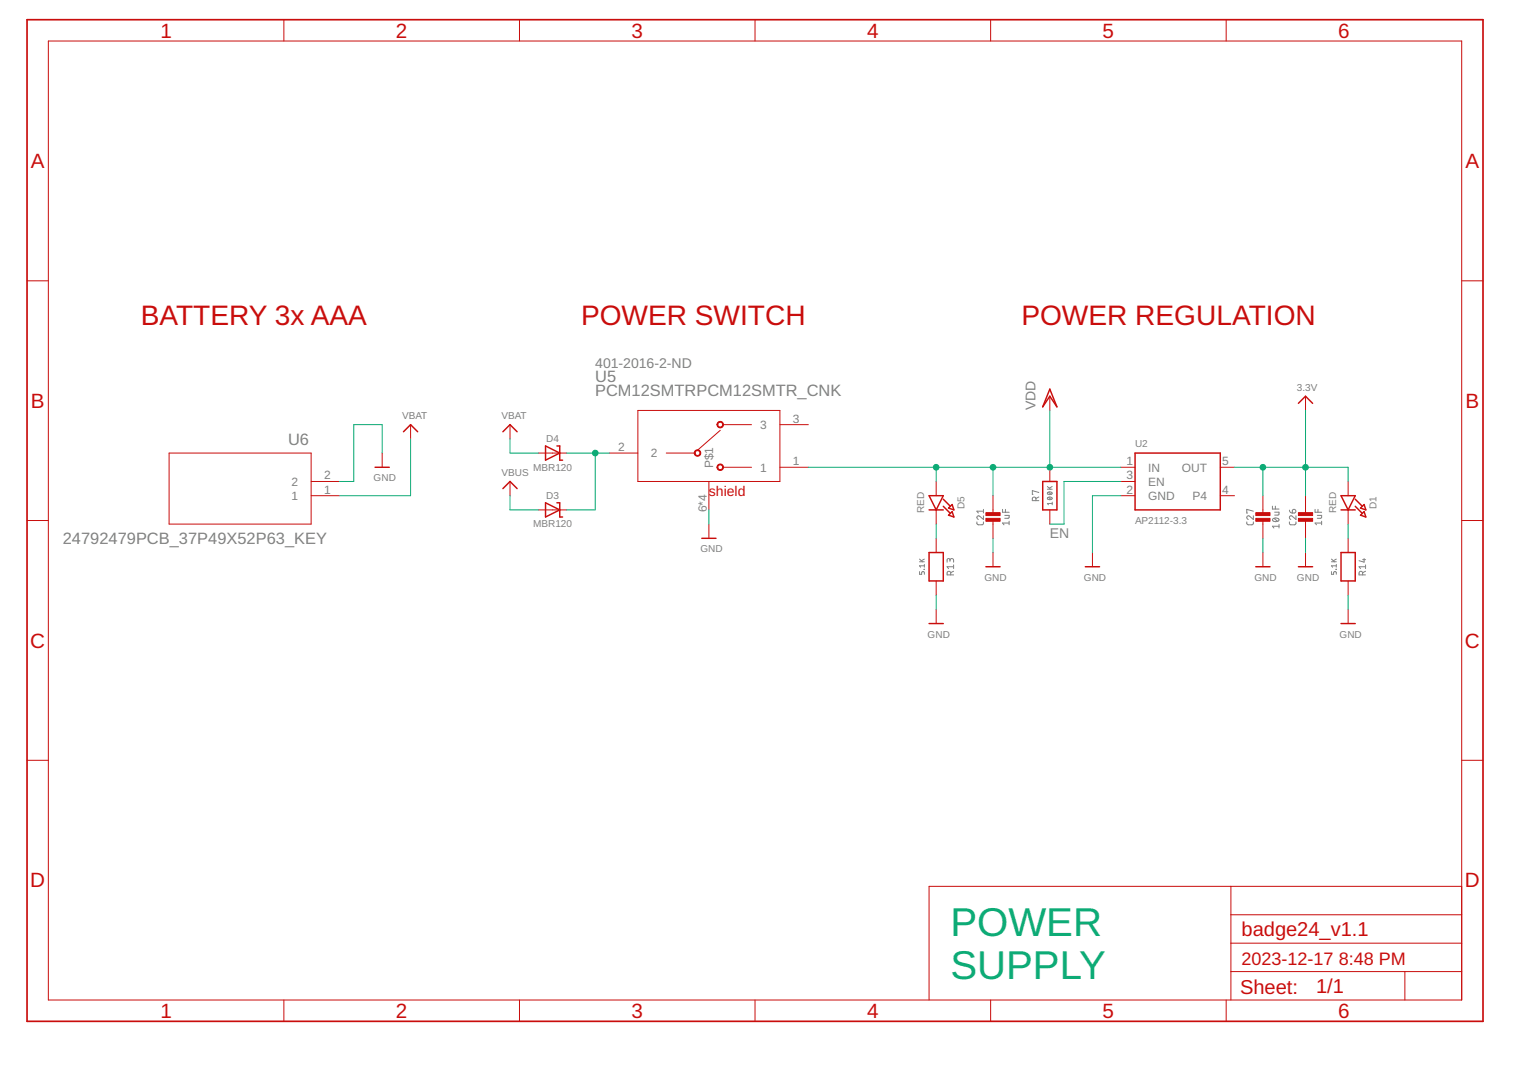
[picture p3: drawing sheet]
<svg xmlns="http://www.w3.org/2000/svg" width="420mm" height="297mm" viewBox="0 0 420 297" stroke-linecap="round" stroke-linejoin="round" font-family="sans-serif">
<g fill="none" stroke="#808080" stroke-width=".28">
<path d="M287.1 138.7v-.5a.5 .5 0 0 0-.5-.5 .5 .5 0 0 0-.5 .5v.5h1.8M287.9 136.5l-1.8-.5v1h.2M287.9 137.7l-.8 .4M290.3 135.6h1.3M290.3 134.8l.8 .8M290.4 137.9a.76 .76 0 0 1 1.2 .3 .74 .74 0 0 1-1.3-.2zM290.4 136.5a.76 .76 0 0 1 1.2 .3 .74 .74 0 0 1-1.3-.2zM290.6 137.8l.7 .6M290.6 136.4l.7 .6M291.6 139.5h-1.3l.3 .4M291.6 139.1v.8M291.6 134.8l-.8 .5"/>
<path d="M254.8 158.4v.7h.6v-.4a.38 .38 0 0 1 .4-.3 .38 .38 0 0 1 .4 .3v.4M254.8 155.7h1.4M254.8 154.9l.9 .8M256.2 157.7h.1M256.2 156.4v.8M256.2 156.8h-1.4l.3 .4M256.2 154.9l-.8 .5M263.3 155.3a.5 .5 0 0 1 .5-.5 .5 .5 0 0 1 .5 .5v.5M263.3 155.6v-.4a.4 .4 0 0 0-.4-.5 .4 .4 0 0 0-.4 .5v.6M263.5 159.3v-.5a.5 .5 0 0 0-.5-.5 .5 .5 0 0 0-.5 .5v.5h1.8M264.3 158.3l-.8 .4M264.3 157h-1.8l.4 .5"/>
<path d="M264.3 156.5v1M270.7 144.6l.1 .6 .3 .2h1.2l.3-.8M272.6 142.9v1l-1.1-.8a.51 .51 0 0 0-.8 .1 .51 .51 0 0 0 .4 .7M272.6 141.1v1.1M272.6 141.6h-1.9l.4 .6M277.9 141.1v.8h1.8M278.5 142.8h1.2l-.1 .7-1.1 .1M278.7 141.1v.8M279.7 144.9h-1.8l.4 .5M279.7 144.4v1M345.5 144.6l.1 .6 .3 .2h1.2l.3-.8M347.4 142.9v1l-1-.8a.51 .51 0 0 0-.9 .1 .51 .51 0 0 0 .4 .7"/>
<path d="M347.4 141.6l-1.9-.5v1.1h.3M352.7 140.3v.8h1.8M352.8 143.8a1 1 0 0 1 1.6 .4 .98 .98 0 0 1-.9 .4 .98 .98 0 0 1-.8-.7zM353.1 143.6l1 .8M353.3 141.9h1.2l-.1 .7-1.1 .1M353.5 140.3v.8M354.5 145.8h-1.8l.4 .5M354.5 145.3v1M357.4 144.6v.6l.4 .2h1.1l.3-.8M357.4 141.4l.3 .6 .5 .2M358.3 141.3a.51 .51 0 0 1 .8 .1 .51 .51 0 0 1-.4 .8h-.5zM359.2 142.9v1l-1-.8a.51 .51 0 0 0-.8 .1 .51 .51 0 0 0 .4 .7"/>
<path d="M364.5 141.1v.8h1.8M365.1 142.8h1.2l-.1 .7-1.1 .1M365.3 141.1v.8M366.3 144.9h-1.8l.4 .5M366.3 144.4v1M369 158.4v.7h.6v-.4a.38 .38 0 0 1 .4-.3 .38 .38 0 0 1 .4 .3v.4M369 155.7h1.4M369 154.9l.8 .8M370.3 157.8h.1M370.4 156.8h-1.4l.3 .4M370.4 156.4v.8M370.4 154.9l-.9 .5"/>
<path d="M377.7 159.3v-.5a.5 .5 0 0 0-.5-.5 .5 .5 0 0 0-.5 .5v.5h1.8M377.7 155.1h.8M378.1 154.7v1.1l-1.4-.4M378.5 157h-1.8l.4 .5M378.5 158.3l-.8 .4M378.5 156.5v1"/>
</g>
<g fill="none" stroke="#c90d0c" stroke-width=".28">
<path d="M13.4 11.4h391.7v265.7h-391.7zM78.7 5.5v5.9M144 5.5v5.9M209.3 5.5v5.9M274.6 5.5v5.9M339.8 5.5v5.9M7.5 77.8h5.9M405.1 77.8h5.9M113.8 117.7v3.9M141.4 117.7v3.9M176.8 113.7h39.4v19.7h-39.4zM199.6 119.2l-6.3 5.6"/>
<path d="M200.4 117.7h7.9M216.2 117.7h7.8M291 109.8v3.9M361.8 109.8v3.9M46.9 125.5h39.3v19.7h-39.3zM86.2 133.4h7.9M86.2 137.4h7.9M105.9 125.5v4M141.4 133.4v4M149.2 125.5h7.9M168.9 125.5h7.9M184.7 125.5h7.8"/>
<path d="M196.5 133.4v7.9M200.4 129.5h7.9M216.2 129.5h7.8M259.5 133.4v4M275.2 137.4v5.1M291 129.5v3.9M310.6 129.5h4M310.6 133.4h4M310.6 137.4h4M338.2 129.5h3.9M338.2 137.4h3.9M350 137.4v5.1"/>
<path d="M361.8 137.4v5.1M373.6 133.4v4M7.5 144.2h5.9M149.2 141.3h7.9M196.5 145.2v4M259.5 141.3v3.9M259.5 149.2v3.9M275.2 144v5.2M275.2 153.1v3.9M291 141.3v3.9M302.8 153.1v3.9M350 144v5.2"/>
<path d="M350 153.1v3.9M361.8 144v5.2M361.8 153.1v3.9M373.6 141.3v3.9M373.6 149.2v3.9M405.1 144.2h5.9M259.5 161v3.9M259.5 168.8v4M373.6 161v3.9M373.6 168.8v4M7.5 210.7h5.9M405.1 210.7h5.9"/>
<path d="M341.1 245.6v31.5M341.1 253.5h64M405.1 245.6h-147.6v31.5M78.7 277.1v5.9M144 277.1v5.9M209.3 277.1v5.9M274.6 277.1v5.9M339.8 277.1v5.9M341.1 269.2h64M341.1 261.3h64M389.4 269.2v7.9"/>
</g>
<g fill="#c90d0c" stroke="#c90d0c" stroke-width=".28">
<path d="M359.9 143.6h3.9v.8h-3.9z"/>
<path d="M359.9 142h3.9v.9h-3.9z"/>
<path d="M348 143.6h4v.8h-4z"/>
<path d="M348 142h4v.9h-4z"/>
<path d="M273.2 143.6h4v.8h-4z"/>
<path d="M273.2 142h4v.9h-4z"/>
</g>
<g fill="none" stroke="#c90d0c" stroke-width=".4">
<path d="M111.8 119.6l2-1.9 2 1.9M139.4 119.6l2-1.9 1.9 1.9M291 107.8l1.9 4.9-1.9-2.9-2 2.9zM359.9 111.8l1.9-2 2 2M103.9 129.5h4M139.4 135.4l2-2 1.9 2M151.2 123.6l3.9 1.9-3.9 2zM151.2 139.3l3.9 2-3.9 2zM154.3 123.6h.8v3.9h.8M154.3 139.3h.8v4h.8M257.5 137.4h3.9l-1.9 3.9zM261.4 138.3l2 2"/>
<path d="M289 133.4h3.9v7.9h-3.9zM314.6 125.5h23.6v15.8h-23.6zM371.7 137.4h3.9l-2 3.9zM375.6 138.3l2 2M194.5 149.2h3.9M257.5 141.3h3.9M257.5 153.1h3.9v7.9h-3.9zM261.4 140.3l2 2M262.9 140.8l1-1 .5 1.5zM262.9 142.7l1-.9 .5 1.5zM273.2 157h4M300.8 157h3.9"/>
<path d="M348 157h4M359.9 157h3.9M371.7 141.3h3.9M371.7 153.1h3.9v7.9h-3.9zM375.6 140.3l2 2M377.1 140.8l1-1 .4 1.5zM377.1 142.7l1-.9 .4 1.5zM257.5 172.8h3.9M371.7 172.8h3.9"/>
</g>
<g fill="#c90d0c" stroke="#c90d0c" stroke-width=".28">
<path d="M192.6 125a.91 .91 0 0 1 1.4 0 .91 .91 0 0 1-.4 1.4 .91 .91 0 0 1-1.2-.9h.2a.67 .67 0 0 1 .9-.6 .67 .67 0 0 1 .3 1.1 .67 .67 0 0 1-1.1-.3l-.3-.2z" fill-rule="evenodd"/>
<path d="M199.1 116.9a.9 .9 0 0 1 1.3 .4 .9 .9 0 0 1-.6 1.2 .9 .9 0 0 1-1.1-.8h.2a.68 .68 0 0 1 1-.6 .68 .68 0 0 1 .2 1.1 .68 .68 0 0 1-1.1-.3l-.1-.2h-.2z" fill-rule="evenodd"/>
<path d="M199.1 128.7a.9 .9 0 0 1 1.3 .4 .9 .9 0 0 1-.6 1.2 .9 .9 0 0 1-1.1-.8h.2a.68 .68 0 0 1 1-.6 .68 .68 0 0 1 .1 1.1 .68 .68 0 0 1-1-.3l-.1-.2h-.2z" fill-rule="evenodd"/>
</g>
<path d="M7.5 5.5h403.5v277.5h-403.5z" fill="none" stroke="#c90d0c" stroke-width=".47"/>
<g fill="none" stroke="#0dab76" stroke-width=".28">
<path d="M291 113.7v15.8M361.8 113.7v23.7M105.9 125.5v-7.8h-7.9v15.7h-3.9M113.8 121.6v15.8h-19.7M141.4 121.6v3.9h7.8M141.4 137.4v3.9h7.8M157.1 125.5h11.8M165 125.5v15.8h-7.9M224 129.5h86.6M259.5 129.5v3.9M275.2 129.5v7.9M310.6 137.4h-7.8v15.7"/>
<path d="M310.6 133.4h-15.7v11.8h-3.9M342.1 129.5h31.5v3.9M350 129.5v7.9M196.5 141.3v3.9M259.5 145.2v4M275.2 149.2v3.9M350 149.2v3.9M361.8 149.2v3.9M373.6 145.2v4M259.5 164.9v3.9M373.6 164.9v3.9"/>
</g>
<g fill="#0dab76" stroke="#0dab76" stroke-width=".28">
<circle cx="361.8" cy="129.5" r=".78"/>
<circle cx="350" cy="129.5" r=".78"/>
<circle cx="291" cy="129.5" r=".78"/>
<circle cx="275.2" cy="129.5" r=".78"/>
<circle cx="259.5" cy="129.5" r=".78"/>
<circle cx="165" cy="125.5" r=".78"/>
</g>
<g font-size="11.1" fill="#0dab76">
<text x="263.4" y="259.4">POWER</text>
<text x="263.4" y="271.2">SUPPLY</text>
</g>
<g font-size="7.8" fill="#c90d0c">
<text x="39" y="90.1">BATTERY 3x AAA</text>
<text x="161" y="90.1">POWER SWITCH</text>
<text x="283.1" y="90.1">POWER REGULATION</text>
</g>
<g font-size="5.7" fill="#c90d0c">
<text x="44.5" y="10.4">1</text>
<text x="109.7" y="10.4">2</text>
<text x="175" y="10.4">3</text>
<text x="240.3" y="10.4">4</text>
<text x="305.6" y="10.4">5</text>
<text x="370.9" y="10.4">6</text>
<text x="8.5" y="46.6">A</text>
<text x="406.2" y="46.6">A</text>
<text x="8.5" y="113">B</text>
<text x="406.2" y="113">B</text>
<text x="8.4" y="179.5">C</text>
<text x="406" y="179.5">C</text>
<text x="8.4" y="245.9">D</text>
<text x="406" y="245.9">D</text>
<text x="44.5" y="282.1">1</text>
<text x="109.7" y="282.1">2</text>
<text x="175" y="282.1">3</text>
<text x="240.3" y="282.1">4</text>
<text x="305.6" y="282.1">5</text>
<text x="370.9" y="282.1">6</text>
</g>
<g font-size="5.6" fill="#c90d0c">
<text x="344.1" y="259.4">badge24_v1.1</text>
<text x="343.7" y="275.3">Sheet:</text>
<text x="364.8" y="275.1">1/1</text>
</g>
<g font-size="5" fill="#c90d0c">
<text x="344.1" y="267.3">2023-12-17</text>
<text x="371" y="267.3">8:48 PM</text>
</g>
<g font-size="4.6" fill="#808080">
<text x="165" y="105.8">U5</text>
<text x="165" y="109.8">PCM12SMTRPCM12SMTR_CNK</text>
<text x="79.9" y="123.2">U6</text>
<text x="17.4" y="150.8">24792479PCB_37P49X52P63_KEY</text>
</g>
<g font-size="3.9" fill="#808080">
<text x="165" y="101.9">401-2016-2-ND</text>
<text x="287" y="113.7" transform="rotate(-90 287 113.7)">VDD</text>
<text x="290.9" y="149.2">EN</text>
</g>
<text font-size="3.9" fill="#c90d0c" x="196.5" y="137.3">shield</text>
<g font-size="3.3" fill="#808080">
<text x="210.7" y="118.8">3</text>
<text x="219.8" y="117.1">3</text>
<text x="171.3" y="125">2</text>
<text x="180.4" y="126.7">2</text>
<text x="197.6" y="129.8" transform="rotate(-90 197.6 129.8)">P$1</text>
<text x="210.7" y="130.7">1</text>
<text x="219.8" y="128.9">1</text>
<text x="312.2" y="128.9">1</text>
<text x="318.2" y="130.7">IN</text>
<text x="327.6" y="130.7">OUT</text>
<text x="338.7" y="128.9">5</text>
<text x="80.8" y="134.6">2</text>
<text x="89.9" y="136.8">1</text>
<text x="89.9" y="132.9">2</text>
<text x="312.2" y="132.9">3</text>
<text x="312.2" y="136.8">2</text>
<text x="318.2" y="134.6">EN</text>
<text x="338.7" y="136.8">4</text>
<text x="80.8" y="138.5">1</text>
<text x="195.9" y="142" transform="rotate(-90 195.9 142)">6*4</text>
<text x="318.2" y="138.5">GND</text>
<text x="330.5" y="138.5">P4</text>
</g>
<g font-size="2.8" fill="#808080">
<text x="359.5" y="108.2">3.3V</text>
<text x="111.4" y="116.1">VBAT</text>
<text x="139" y="116.1">VBAT</text>
<text x="151.4" y="122.6">D4</text>
<text x="314.6" y="124">U2</text>
<text x="139" y="131.8">VBUS</text>
<text x="147.8" y="130.4">MBR120</text>
<text x="103.6" y="133.4">GND</text>
<text x="151.4" y="138.3">D3</text>
<text x="256.1" y="142.3" transform="rotate(-90 256.1 142.3)">RED</text>
<text x="267.3" y="141.1" transform="rotate(-90 267.3 141.1)">D5</text>
<text x="370.3" y="142.3" transform="rotate(-90 370.3 142.3)">RED</text>
<text x="381.5" y="141.1" transform="rotate(-90 381.5 141.1)">D1</text>
<text x="147.8" y="146.1">MBR120</text>
<text x="314.6" y="145.2">AP2112-3.3</text>
<text x="194.1" y="153.1">GND</text>
<text x="272.8" y="161">GND</text>
<text x="300.4" y="161">GND</text>
<text x="347.6" y="161">GND</text>
<text x="359.5" y="161">GND</text>
<text x="257.1" y="176.7">GND</text>
<text x="371.3" y="176.7">GND</text>
</g>
</svg>
